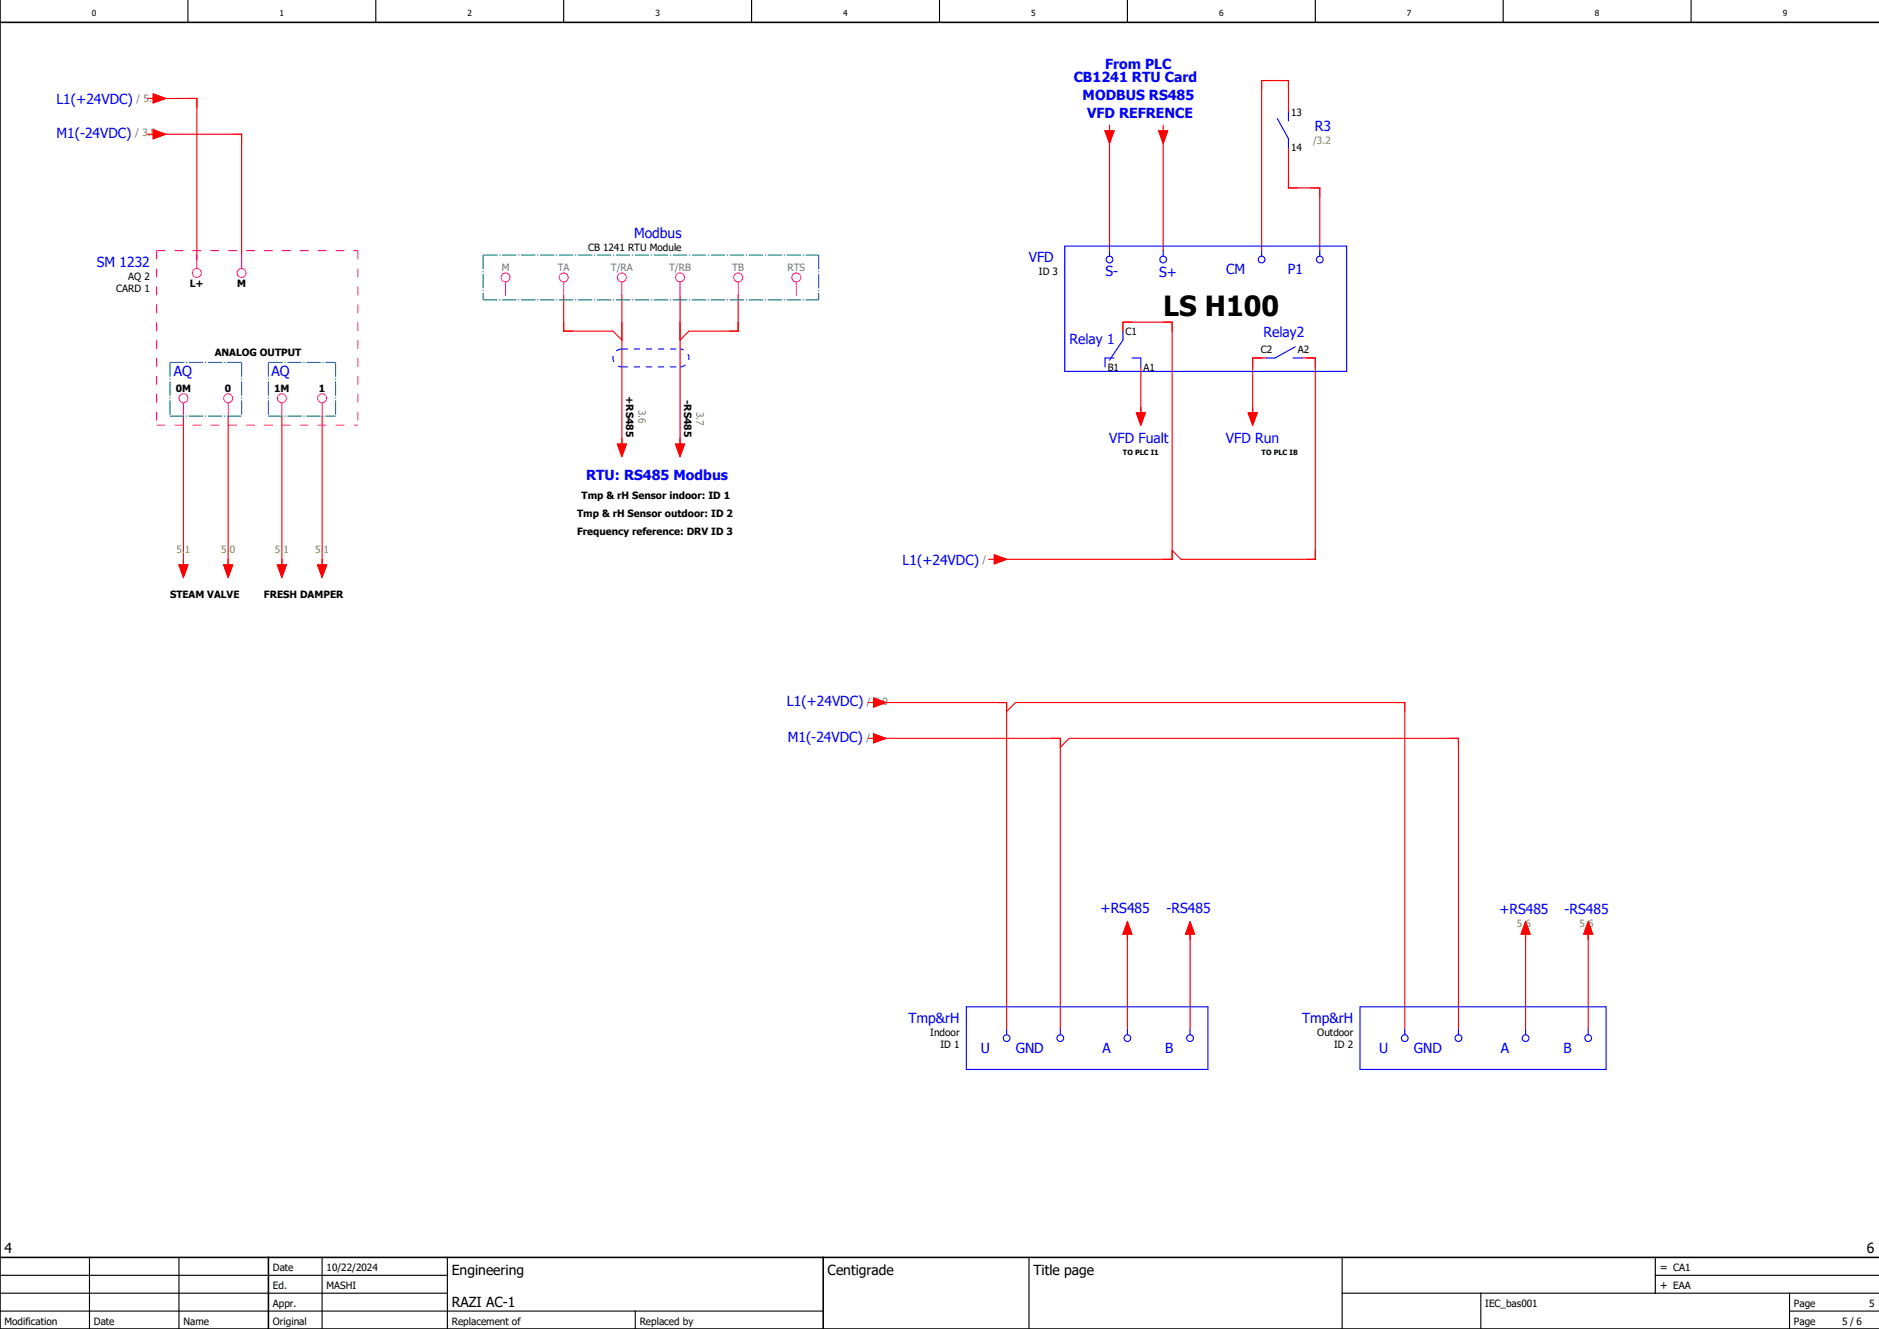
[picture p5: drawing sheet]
<svg xmlns="http://www.w3.org/2000/svg" width="420mm" height="297mm" viewBox="0 0 420 297" stroke-linecap="round" stroke-linejoin="round" font-family="sans-serif">
<g fill="none" stroke="#000" stroke-width=".25">
<path d="M42 0v5M84 0v5M126 0v5M168 0v5M210 0v5M252 0v5M294 0v5M336 0v5M378 0v5M0 293h184M0 289h100M0 285h100"/>
<path d="M20 281v16M40 281v16M72 281v16M100 281v16M142 293v4M230 281v16M300 289h120M300 281v16M331 289v8M370 285h50M370 281v8M400 293h20"/>
<path d="M400 289v8"/>
</g>
<path d="M0 5h420M0 0v297h420M0 281h420M60 281v16M184 281v16" fill="none" stroke="#000" stroke-width=".35"/>
<g fill="none" stroke="#f00" stroke-width=".25">
<path d="M33 22h1.2M33 30h1.2M34.2 21l2.8 1-2.8 1zM34.2 29l2.8 1-2.8 1zM35 22h9v36M35 30h19v28M247 29.3h2l-1 2.7zM248 28v1.3M248 31v25M259 29.3h2l-1 2.7zM260 28v1.3M260 31v25"/>
<path d="M288 25v-7h-6v38M288 33v9h7v14M126 66v8h11l2 2M139 66v34M152 66v34M165 66v8h-11l-2 2M251 74v-2h11v53h-39M41 93v34M51 93v34M63 93v34M72 93v34M138 99.3h2l-1 2.7z"/>
<path d="M151 99.3h2l-1 2.7zM254 92.2h2l-1 2.8zM255 82v11M279 92.2h2l-1 2.8zM283 80h-3v13M291 80h3v45h-30l-2-2M40 126.3h2l-1 2.7zM50 126.3h2l-1 2.7zM62 126.3h2l-1 2.7zM71 126.3h2l-1 2.7zM221 125h1.2M222.2 124l2.8 1-2.8 1z"/>
<path d="M194 157h1.3M195.3 156l2.7 1-2.7 1zM196 157h29v73M225 159l2-2h87v73M194 165h1.3M195.3 164l2.7 1-2.7 1zM196 165h41v65M237 167l2-2h87v65M252 208.8v21.2M252 206l1 2.8h-2zM266 208.8v21.2M266 206l1 2.8h-2z"/>
<path d="M341 208.8v21.2M341 206l1 2.8h-2zM355 208.8v21.2M355 206l1 2.8h-2z"/>
</g>
<path d="M35 56h45M35 56v39M80 56v39M35 95h45" fill="none" stroke="#f0f" stroke-width=".25" stroke-dasharray="2 2" stroke-linecap="butt"/>
<g fill="none" stroke="#f0f" stroke-width=".25">
<path d="M44 57v3M54 57v3M113 63v3M126 63v3M139 63v3M152 63v3M165 63v3M178 63v3M41 90v3M51 90v3M63 90v3M72 90v3"/>
<circle cx="44" cy="61" r="1"/>
<circle cx="54" cy="61" r="1"/>
<circle cx="113" cy="62" r="1"/>
<circle cx="126" cy="62" r="1"/>
<circle cx="139" cy="62" r="1"/>
<circle cx="152" cy="62" r="1"/>
<circle cx="165" cy="62" r="1"/>
<circle cx="178" cy="62" r="1"/>
<circle cx="41" cy="89" r="1"/>
<circle cx="51" cy="89" r="1"/>
<circle cx="63" cy="89" r="1"/>
<circle cx="72" cy="89" r="1"/>
</g>
<path d="M108 57h75M108 57v10M183 57v10M108 67h75M38 93h16M38 81h16M38 81v12M54 81v12M60 93h15M60 81h15M60 81v12M75 81v12" fill="none" stroke="#007f7f" stroke-width=".25" stroke-dasharray="3.2 .4 .3 .4" stroke-linecap="butt"/>
<path d="M139 78h13M139 78a2 2 0 0 0-2 2 2 2 0 0 0 2 2M139 82h13M152 82a2 2 0 0 0 2-2 2 2 0 0 0-2-2" fill="none" stroke="#00f" stroke-width=".25" stroke-dasharray="1.4 1.4" stroke-linecap="butt"/>
<g fill="none" stroke="#00f" stroke-width=".25">
<path d="M285.5 26.5l2.5 4.5v2M288 25v2M238 55h63v28h-63zM248 56v1.3M260 56v1.3M282 56v1.3M295 56v1.3M251 74v2l-3 4.5M289.5 77.5l-4.5 2.5h-2M249 80h-2v2M253 80h2v2M289 80h2"/>
<path d="M216 225h54v14h-54zM225 230v1.3M237 230v1.3M252 230v1.3M266 230v1.3M304 225h55v14h-55zM314 230v1.3M326 230v1.3M341 230v1.3M355 230v1.3"/>
<circle cx="248" cy="58" r=".75"/>
<circle cx="260" cy="58" r=".75"/>
<circle cx="282" cy="58" r=".75"/>
<circle cx="295" cy="58" r=".75"/>
<circle cx="225" cy="232" r=".75"/>
<circle cx="237" cy="232" r=".75"/>
<circle cx="252" cy="232" r=".75"/>
<circle cx="266" cy="232" r=".75"/>
<circle cx="314" cy="232" r=".75"/>
<circle cx="326" cy="232" r=".75"/>
<circle cx="341" cy="232" r=".75"/>
<circle cx="355" cy="232" r=".75"/>
</g>
<g fill="#f00" stroke="#f00" stroke-width=".22">
<path d="M40 126.3h2l-1 2.7z"/>
<path d="M50 126.3h2l-1 2.7z"/>
<path d="M62 126.3h2l-1 2.7z"/>
<path d="M71 126.3h2l-1 2.7z"/>
<path d="M34.2 21l2.8 1-2.8 1z"/>
<path d="M34.2 29l2.8 1-2.8 1z"/>
<path d="M138 99.3h2l-1 2.7z"/>
<path d="M151 99.3h2l-1 2.7z"/>
<path d="M195.3 156l2.7 1-2.7 1z"/>
<path d="M195.3 164l2.7 1-2.7 1z"/>
<path d="M252 206l1 2.8h-2z"/>
<path d="M266 206l1 2.8h-2z"/>
<path d="M341 206l1 2.8h-2z"/>
<path d="M355 206l1 2.8h-2z"/>
<path d="M247 29.3h2l-1 2.7z"/>
<path d="M259 29.3h2l-1 2.7z"/>
<path d="M222.2 124l2.8 1-2.8 1z"/>
<path d="M254 92.2h2l-1 2.8z"/>
<path d="M279 92.2h2l-1 2.8z"/>
</g>
<text font-size="6.2" x="260" y="70.7">LS H100</text>
<g font-size="3.1" fill="#00f">
<text x="247" y="15.4">From PLC</text>
<text x="12.6" y="23.2">L1(+24VDC)</text>
<text x="240" y="18.4">CB1241 RTU Card</text>
<text x="242" y="22.4">MODBUS RS485</text>
<text x="243" y="26.4">VFD REFRENCE</text>
<text x="293.9" y="29.4">R3</text>
<text x="12.6" y="30.8">M1(-24VDC)</text>
<text x="141.7" y="53.3">Modbus</text>
<text x="21.6" y="59.6">SM 1232</text>
<text x="230" y="58.6">VFD</text>
<text x="247.1" y="61.8">S-</text>
<text x="259.1" y="61.9">S+</text>
<text x="274" y="61.3">CM</text>
<text x="287.9" y="61.3">P1</text>
<text x="239.1" y="76.8">Relay 1</text>
<text x="282.4" y="75.4">Relay2</text>
<text x="60.7" y="84">AQ</text>
<text x="38.8" y="84.1">AQ</text>
<text x="247.9" y="99.1">VFD Fualt</text>
<text x="274" y="99.1">VFD Run</text>
<text x="131" y="107.4">RTU: RS485 Modbus</text>
<text x="201.7" y="126.2">L1(+24VDC)</text>
<text x="175.9" y="157.9">L1(+24VDC)</text>
<text x="176.1" y="165.9">M1(-24VDC)</text>
<text x="246" y="204.1">+RS485</text>
<text x="260.7" y="204.1">-RS485</text>
<text x="335.1" y="204.3">+RS485</text>
<text x="349.7" y="204.3">-RS485</text>
<text x="203.1" y="228.6">Tmp&amp;rH</text>
<text x="291.1" y="228.6">Tmp&amp;rH</text>
<text x="219.3" y="235.3">U</text>
<text x="227.1" y="235.3">GND</text>
<text x="246.4" y="235.3">A</text>
<text x="260.5" y="235.3">B</text>
<text x="308.3" y="235.3">U</text>
<text x="316.1" y="235.3">GND</text>
<text x="335.4" y="235.3">A</text>
<text x="349.5" y="235.3">B</text>
</g>
<g font-size="3.1">
<text x="1" y="280">4</text>
<text x="417.3" y="280">6</text>
<text x="101" y="285">Engineering</text>
<text x="185" y="285">Centigrade</text>
<text x="231" y="285">Title page</text>
<text x="101" y="292">RAZI AC-1</text>
</g>
<g font-size="2.5">
<text x="371" y="284">= CA1</text>
<text x="371" y="288">+ EAA</text>
</g>
<g font-size="2.2" fill="#7ca552">
<text x="30.5" y="22.9">/ 5.4</text>
<text x="30.2" y="30.5">/ 3.8</text>
<text x="293.5" y="32.2">/3.2</text>
<text x="142.7" y="91.6" transform="rotate(90 142.7 91.6)">3.6</text>
<text x="155.7" y="92" transform="rotate(90 155.7 92)">3.7</text>
<text x="39.4" y="123.5">5.1</text>
<text x="49.4" y="123.5">5.0</text>
<text x="61.4" y="123.5">5.1</text>
<text x="70.4" y="123.5">5.1</text>
<text x="219.6" y="125.9">/</text>
<text x="193.8" y="157.5">/ 5.0</text>
<text x="193.7" y="165.5">/</text>
<text x="339.1" y="207.1">5.6</text>
<text x="353.1" y="207.1">5.6</text>
</g>
<g font-size="2.2">
<text x="288.6" y="25.9">13</text>
<text x="288.6" y="33.8">14</text>
<text x="131.4" y="56.2">CB 1241 RTU Module</text>
<text x="26" y="65.2">CARD 1</text>
<text x="28.7" y="62.5">AQ 2</text>
<text x="42.4" y="64.2">L+</text>
<text x="53" y="64.2">M</text>
<text x="232.2" y="61.5">ID 3</text>
<text x="251.6" y="74.9">C1</text>
<text x="48" y="79.5">ANALOG OUTPUT</text>
<text x="247.6" y="82.8">B1</text>
<text x="255.6" y="82.8">A1</text>
<text x="281.8" y="78.9">C2</text>
<text x="290.1" y="78.9">A2</text>
<text x="39.3" y="87.5">0M</text>
<text x="50.3" y="87.5">0</text>
<text x="61.3" y="87.5">1M</text>
<text x="71.3" y="87.5">1</text>
<text x="139.9" y="88.6" transform="rotate(90 139.9 88.6)">+RS485</text>
<text x="152.9" y="89.4" transform="rotate(90 152.9 89.4)">-RS485</text>
<text x="130" y="111.5">Tmp &amp; rH Sensor indoor: ID 1</text>
<text x="129" y="119.5">Frequency reference: DRV ID 3</text>
<text x="129" y="115.5">Tmp &amp; rH Sensor outdoor: ID 2</text>
<text x="38" y="133.5">STEAM VALVE</text>
<text x="59" y="133.5">FRESH DAMPER</text>
<text x="207.9" y="231.5">Indoor</text>
<text x="294.5" y="231.5">Outdoor</text>
<text x="210.2" y="234.2">ID 1</text>
<text x="298.2" y="234.2">ID 2</text>
<text x="61" y="284">Date</text>
<text x="73" y="284">10/22/2024</text>
<text x="61" y="288">Ed.</text>
<text x="61" y="292">Appr.</text>
<text x="73" y="288">MASHI</text>
<text x="332" y="292">IEC_bas001</text>
<text x="401" y="292">Page</text>
<text x="417.8" y="292">5</text>
<text x="1" y="296">Modification</text>
<text x="21" y="296">Date</text>
<text x="41" y="296">Name</text>
<text x="61" y="296">Original</text>
<text x="101" y="296">Replacement of</text>
<text x="143" y="296">Replaced by</text>
<text x="401" y="296">Page</text>
<text x="411.8" y="296">5 / 6</text>
</g>
<g font-size="2.2" fill="#767676">
<text x="112.1" y="60.5">M</text>
<text x="124.7" y="60.5">TA</text>
<text x="136.6" y="60.5">T/RA</text>
<text x="149.6" y="60.5">T/RB</text>
<text x="163.7" y="60.5">TB</text>
<text x="176" y="60.5">RTS</text>
</g>
<g font-size="1.9">
<text x="20.5" y="3.6">0</text>
<text x="62.5" y="3.6">1</text>
<text x="104.5" y="3.6">2</text>
<text x="146.5" y="3.6">3</text>
<text x="188.5" y="3.6">4</text>
<text x="230.5" y="3.6">5</text>
<text x="272.5" y="3.6">6</text>
<text x="314.5" y="3.6">7</text>
<text x="356.5" y="3.6">8</text>
<text x="398.5" y="3.6">9</text>
</g>
<g font-size="1.6">
<text x="251" y="101.7">TO PLC I1</text>
<text x="282" y="101.7">TO PLC I8</text>
</g>
</svg>
